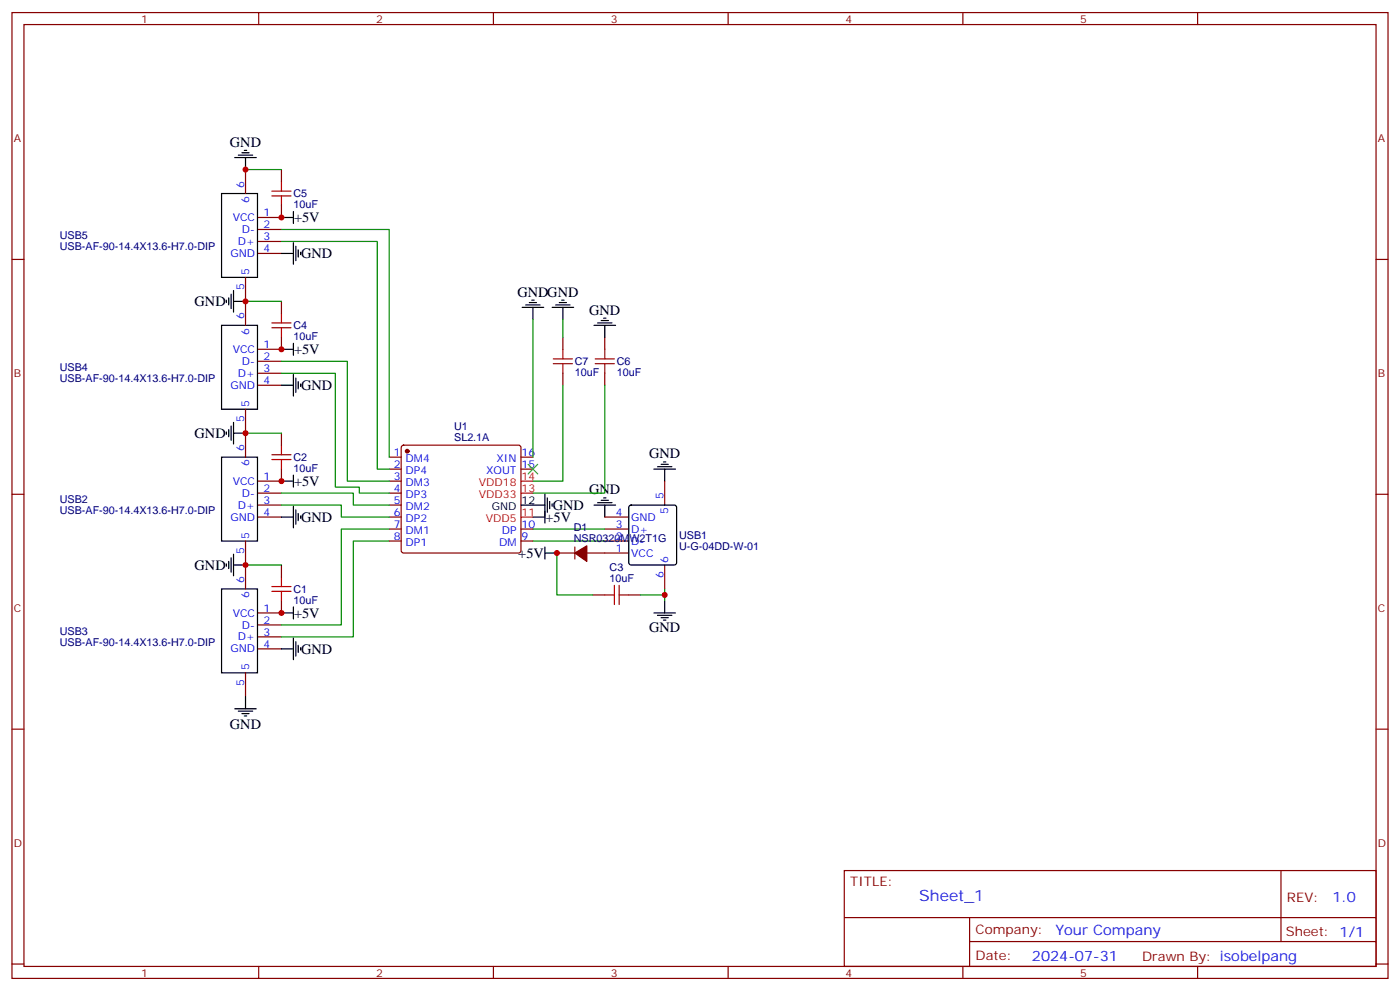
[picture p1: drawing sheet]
<svg xmlns="http://www.w3.org/2000/svg" width="412mm" height="292mm" viewBox="0 0 412 292" stroke-linecap="round" stroke-linejoin="round" font-family="sans-serif">
<g fill="none" stroke="#870000" stroke-width=".35">
<path d="M3.5 3.7h405.4v284.3h-405.4zM7.1 7.2h398.2v277.3h-398.2zM76.2 3.7v3.5M145.3 3.7v3.5M214.5 3.7v3.5M283.6 3.7v3.5M352.8 3.7v3.5M72.3 49.9v7.1M82.9 49.9v3.5M3.5 76.4h3.6M75.8 67.6h7.1M75.8 71.1h7.1"/>
<path d="M75.8 74.6h7.1M82.9 60.5v3.5h-7.1M405.3 76.4h3.6M72.3 81.7v14.1M82.9 88.7v3.6M82.9 99.3v3.5h-7.1M165.8 99.3v3.5M178.2 99.3v3.5M75.8 106.4h7.1M75.8 109.9h7.1M75.8 113.4h7.1M165.8 109.9v3.5"/>
<path d="M178.2 109.9v3.5M72.3 120.5v14.1M82.9 138.1v3.5h-7.1M82.9 127.5v3.6M114.7 134.6h3.5M114.7 138.1h3.5M118.4 131.3l.5-.2h33.9l.5 .2 .2 .5v30.3l-.3 .5-.4 .2h-33.9l-.5-.2-.2-.5v-30.3zM153.5 134.6h3.5M153.5 138.1h3.5M3.5 145.5h3.6M72.3 159.3v14.1M75.8 152.2h7.1"/>
<path d="M75.8 145.2h7.1M75.8 148.7h7.1M114.7 152.2h3.5M114.7 155.8h3.5M114.7 159.3h3.5M114.7 141.6h3.5M114.7 145.2h3.5M114.7 148.7h3.5M153.5 155.8h3.5M153.5 159.3h3.5M178.2 152.2h7M178.2 155.8h7"/>
<path d="M178.2 159.3h7M195.8 141.6v7.1M405.3 145.5h3.6M82.9 176.9v3.5h-7.1M82.9 166.3v3.6M164 162.8h5.3M169.3 161v3.6M172.9 162.8h12.3M174.6 175.2h3.6M185.2 175.2h3.5M195.8 166.3v7.1M72.3 198.1v7"/>
<path d="M75.8 184h7.1M75.8 187.5h7.1M75.8 191h7.1M3.5 214.7h3.6M405.3 214.7h3.6M248.7 256.3h156.6v28.2h-156.6zM377.3 256.3v20.9M248.7 270.1h156.5M285.6 277.2h119.6M285.6 270.1v14.2M3.5 283.8h3.6M76.2 284.5v3.5"/>
<path d="M145.3 284.5v3.5M214.5 284.5v3.5M283.6 284.5v3.5M352.8 284.5v3.5M405.3 283.8h3.6"/>
</g>
<g fill="none" stroke="#000" stroke-width=".35">
<path d="M65.3 57h10.5v24.7h-10.5zM69.1 46.4h6.4M70.2 45.7h4.2M71.3 45h2.1M72 44.3h.7M72.3 46.4v3.5M82.9 74.6h3.5M82.9 64h3.5M86.4 62.3v3.5M86.4 71.4v6.4M87.1 72.5v4.2M87.8 73.6v2.1"/>
<path d="M88.5 74.3v.7M65.3 95.8h10.5v24.7h-10.5zM66.7 88.4v.7M67.4 87.7v2.1M68.1 86.6v4.2M68.8 85.5v6.4M68.8 88.7h3.5M153.8 90.5h6.4M154.9 89.8h4.2M155.9 89.1h2.1M156.6 88.4h.7M157 90.5v3.5"/>
<path d="M162.6 90.5h6.4M163.7 89.8h4.2M164.7 89.1h2.2M165.5 88.4h.7M165.8 90.5v3.5M175 95.8h6.3M176 95.1h4.3M177.1 94.4h2.1M177.8 93.7h.7M178.2 95.8v3.5M82.9 113.4h3.5M82.9 102.8h3.5"/>
<path d="M86.4 101.1v3.5M86.4 110.2v6.4M87.1 111.3v4.2M87.8 112.4v2.1M88.5 113.1v.7M65.3 134.6h10.5v24.7h-10.5zM66.7 127.2v.7M67.4 126.5v2.1M68.1 125.4v4.2M68.8 124.4v6.3M68.8 127.5h3.5M86.4 139.9v3.5"/>
<path d="M192.6 138.1h6.4M193.7 137.4h4.2M194.7 136.7h2.1M195.4 136h.7M195.8 138.1v3.5M82.9 141.6h3.5M82.9 152.2h3.5M86.4 149v6.4M87.1 150.1v4.2M87.8 151.2v2.1M88.5 151.9v.7M153.5 148.7h7"/>
<path d="M157 152.2h3.5M160.5 145.5v8.5M161.2 146.6v4.2M161.9 147.6v2.2M162.6 148.3v.7M175 148.7h6.3M176 148h4.3M177.1 147.3h2.1M177.8 146.6h.7M178.2 148.7v3.5M185.4 148.9l.5-.2h12.7l.5 .2 .2 .5v16.2l-.2 .5-.5 .2h-12.7l-.5-.2-.2-.5v-16.2zM65.3 173.4h10.5v24.7h-10.5z"/>
<path d="M66.7 166v.7M67.4 165.3v2.1M68.1 164.2v4.3M68.8 166.3h3.5M68.8 163.2v6.3M86.4 178.7v3.5M160.5 161v3.6M160.5 162.8h3.5M195.8 176.9v3.5M82.9 180.4h3.5M82.9 191h3.5M86.4 187.9v6.3"/>
<path d="M87.1 188.9v4.2M87.8 190v2.1M88.5 190.7v.7M192.6 180.4h6.4M193.7 181.2h4.2M194.7 181.9h2.1M195.4 182.6h.7M69.1 208.7h6.4M70.2 209.4h4.2M71.3 210.1h2.1M72 210.8h.7M72.3 205.1v3.6"/>
</g>
<g fill="#870000" stroke="#870000" stroke-width=".35">
<path d="M169.3 162.8l3.6-2.1v4.6z"/>
<circle cx="119.9" cy="132.8" r=".53"/>
</g>
<path d="M153.5 152.2h3.5M153.5 145.2h3.5M153.5 141.6h3.5" fill="none" stroke="#f00" stroke-width=".35"/>
<g fill="none" stroke="#008700" stroke-width=".35">
<path d="M72.3 49.9h10.6M82.9 71.1h28.2v67h3.6M82.9 67.6h31.8v67M72.3 88.7h10.6M157 94v40.6M165.8 94v5.3M82.9 109.9h15.9v33.5h7v1.8h8.9M82.9 106.4h19.4v35.2h12.4M165.8 113.4v28.2h-8.8M178.2 113.4v31.8h-21.2M72.3 127.5h10.6M82.9 148.7h17.6v3.5h14.2"/>
<path d="M82.9 145.2h21.2v3.5h10.6M114.7 159.3h-10.6v28.2h-21.2M114.7 155.8h-14.2v28.2h-17.6M157 155.8h21.2M157 159.3h21.2M72.3 166.3h10.6M164 162.8v12.4h10.6M188.7 175.2h7.1M195.8 173.4v3.5"/>
</g>
<g fill="none" stroke="#a10000" stroke-width=".35">
<path d="M80.1 56.3h5.6M80.1 57.7h5.6M82.9 53.4v2.9M82.9 57.7v2.8M80.1 96.5h5.6M80.1 95.1h5.6M82.9 92.3v2.8M82.9 96.5v2.8M163 107.1h5.6M163 105.7h5.6M165.8 102.8v2.9M165.8 107.1v2.8"/>
<path d="M175.3 107.1h5.7M175.3 105.7h5.7M178.2 102.8v2.9M178.2 107.1v2.8M80.1 135.3h5.6M80.1 133.9h5.6M82.9 131.1v2.8M82.9 135.3v2.8M80.1 174.1h5.6M80.1 172.7h5.6M82.9 169.9v2.8M82.9 174.1v2.8"/>
<path d="M178.2 175.2h2.8M181 172.3v5.7M182.4 175.2h2.8M182.4 172.3v5.7"/>
</g>
<path d="M155.6 136.7l2.8 2.8M158.4 136.7l-2.8 2.8" fill="none" stroke="#3c3" stroke-width=".35"/>
<g fill="#c00">
<circle cx="164" cy="162.8" r=".88"/>
<circle cx="195.8" cy="175.2" r=".88"/>
<circle cx="72.3" cy="166.3" r=".88"/>
<circle cx="72.3" cy="127.5" r=".88"/>
<circle cx="82.9" cy="180.4" r=".88"/>
<circle cx="82.9" cy="141.6" r=".88"/>
<circle cx="72.3" cy="88.7" r=".88"/>
<circle cx="72.3" cy="49.9" r=".88"/>
<circle cx="82.9" cy="102.8" r=".88"/>
<circle cx="82.9" cy="64" r=".88"/>
</g>
<text font-size="4.6" fill="#00f" x="270.8" y="265.3">Sheet_1</text>
<g font-size="4.2">
<text x="67.7" y="43.2">GND</text>
<text x="86.6" y="65.4">+5V</text>
<text x="88.7" y="76">GND</text>
<text x="152.4" y="87.3">GNDGND</text>
<text x="57.3" y="90.1">GND</text>
<text x="173.6" y="92.6">GND</text>
<text x="86.6" y="104.2">+5V</text>
<text x="88.7" y="114.8">GND</text>
<text x="57.3" y="128.9">GND</text>
<text x="191.2" y="134.9">GND</text>
<text x="86.6" y="143.1">+5V</text>
<text x="173.6" y="145.5">GND</text>
<text x="88.7" y="153.6">GND</text>
<text x="160.7" y="153.6">+5V</text>
<text x="162.8" y="150.1">GND</text>
<text x="57.3" y="167.7">GND</text>
<text x="152.7" y="164.2">+5V</text>
<text x="86.6" y="181.9">+5V</text>
<text x="191.2" y="186.1">GND</text>
<text x="88.7" y="192.4">GND</text>
<text x="67.7" y="214.7">GND</text>
</g>
<g font-size="4.2" fill="#00f">
<text x="392.5" y="265.6">1.0</text>
<text x="310.9" y="275.1">Your Company</text>
<text x="304" y="282.9">2024-07-31</text>
</g>
<g font-size="3.9" fill="#800">
<text x="250.5" y="260.9">TITLE:</text>
<text x="379.1" y="265.6">REV:</text>
<text x="287.4" y="275.1">Company:</text>
<text x="378.7" y="275.7">Sheet: 1/1</text>
<text x="287.4" y="282.8">Date:</text>
<text x="336.4" y="282.8">Drawn By: isobelpang</text>
</g>
<g font-size="3.2" fill="#800">
<text x="41.6" y="6.7">1</text>
<text x="110.8" y="6.7">2</text>
<text x="179.9" y="6.7">3</text>
<text x="249.1" y="6.7">4</text>
<text x="318.2" y="6.7">5</text>
<text x="4.1" y="41.8">A</text>
<text x="405.9" y="41.8">A</text>
<text x="4.1" y="110.9">B</text>
<text x="405.9" y="110.9">B</text>
<text x="4.1" y="180.1">C</text>
<text x="405.9" y="180.1">C</text>
<text x="4.1" y="249.2">D</text>
<text x="405.9" y="249.2">D</text>
<text x="41.6" y="287.5">1</text>
<text x="110.8" y="287.5">2</text>
<text x="179.9" y="287.5">3</text>
<text x="249.1" y="287.5">4</text>
<text x="318.2" y="287.5">5</text>
</g>
<g font-size="3.2" fill="#00f">
<text x="72" y="55.2" transform="rotate(-90 72 55.2)">6</text>
<text x="73.4" y="59.7" transform="rotate(-90 73.4 59.7)">6</text>
<text x="68.5" y="65.1">VCC</text>
<text x="77.6" y="63.7">1</text>
<text x="71.3" y="68.6">D-</text>
<text x="77.6" y="67.2">2</text>
<text x="77.6" y="70.7">3</text>
<text x="67.9" y="75.7">GND</text>
<text x="70.1" y="72.1">D+</text>
<text x="77.6" y="74.3">4</text>
<text x="73.4" y="81" transform="rotate(-90 73.4 81)">5</text>
<text x="72" y="85.4" transform="rotate(-90 72 85.4)">5</text>
<text x="72" y="94" transform="rotate(-90 72 94)">6</text>
<text x="73.4" y="98.5" transform="rotate(-90 73.4 98.5)">6</text>
<text x="68.5" y="103.9">VCC</text>
<text x="71.3" y="107.4">D-</text>
<text x="77.6" y="102.5">1</text>
<text x="77.6" y="106">2</text>
<text x="70.1" y="110.9">D+</text>
<text x="77.6" y="109.5">3</text>
<text x="77.6" y="113.1">4</text>
<text x="67.9" y="114.5">GND</text>
<text x="73.4" y="119.8" transform="rotate(-90 73.4 119.8)">5</text>
<text x="72" y="124.3" transform="rotate(-90 72 124.3)">5</text>
<text x="72" y="132.8" transform="rotate(-90 72 132.8)">6</text>
<text x="73.4" y="137.3" transform="rotate(-90 73.4 137.3)">6</text>
<text x="116" y="134.2">1</text>
<text x="116" y="137.8">2</text>
<text x="119.5" y="136">DM4</text>
<text x="146.3" y="136">XIN</text>
<text x="153.6" y="137.8">15</text>
<text x="153.6" y="134.2">16</text>
<text x="68.5" y="142.7">VCC</text>
<text x="77.6" y="141.3">1</text>
<text x="116" y="141.3">3</text>
<text x="119.5" y="139.5">DP4</text>
<text x="119.5" y="143.1">DM3</text>
<text x="143.2" y="139.5">XOUT</text>
<text x="70.1" y="149.8">D+</text>
<text x="71.3" y="146.2">D-</text>
<text x="77.6" y="144.8">2</text>
<text x="77.6" y="148.3">3</text>
<text x="116" y="144.8">4</text>
<text x="116" y="148.3">5</text>
<text x="119.5" y="146.6">DP3</text>
<text x="195.4" y="146.9" transform="rotate(-90 195.4 146.9)">5</text>
<text x="67.9" y="153.3">GND</text>
<text x="77.6" y="151.9">4</text>
<text x="116" y="151.9">6</text>
<text x="116" y="155.4">7</text>
<text x="119.5" y="150.1">DM2</text>
<text x="119.5" y="153.6">DP2</text>
<text x="153.6" y="155.4">10</text>
<text x="181.4" y="151.9">4</text>
<text x="181.4" y="155.4">3</text>
<text x="185.9" y="153.3">GND</text>
<text x="196.8" y="151.4" transform="rotate(-90 196.8 151.4)">5</text>
<text x="73.4" y="158.6" transform="rotate(-90 73.4 158.6)">5</text>
<text x="116" y="158.9">8</text>
<text x="119.5" y="157.2">DM1</text>
<text x="119.5" y="160.7">DP1</text>
<text x="147" y="160.7">DM</text>
<text x="147.8" y="157.2">DP</text>
<text x="153.6" y="158.9">9</text>
<text x="181.4" y="158.9">2</text>
<text x="185.9" y="156.8">D+</text>
<text x="185.9" y="160.3">D-</text>
<text x="72" y="163.1" transform="rotate(-90 72 163.1)">5</text>
<text x="181.4" y="162.5">1</text>
<text x="185.9" y="163.9">VCC</text>
<text x="196.8" y="165.6" transform="rotate(-90 196.8 165.6)">6</text>
<text x="72" y="171.6" transform="rotate(-90 72 171.6)">6</text>
<text x="195.4" y="170.1" transform="rotate(-90 195.4 170.1)">6</text>
<text x="73.4" y="176.1" transform="rotate(-90 73.4 176.1)">6</text>
<text x="68.5" y="181.5">VCC</text>
<text x="71.3" y="185">D-</text>
<text x="77.6" y="180.1">1</text>
<text x="77.6" y="183.6">2</text>
<text x="70.1" y="188.6">D+</text>
<text x="77.6" y="187.1">3</text>
<text x="77.6" y="190.7">4</text>
<text x="67.9" y="192.1">GND</text>
<text x="73.4" y="197.4" transform="rotate(-90 73.4 197.4)">5</text>
<text x="72" y="201.9" transform="rotate(-90 72 201.9)">5</text>
</g>
<g font-size="3.2" fill="#000080">
<text x="86.4" y="58.1">C5</text>
<text x="86.4" y="61.3">10uF</text>
<text x="17.6" y="70.5">USB5</text>
<text x="17.6" y="73.6">USB-AF-90-14.4X13.6-H7.0-DIP</text>
<text x="86.4" y="100.1">10uF</text>
<text x="86.4" y="96.9">C4</text>
<text x="169.3" y="107.5">C7</text>
<text x="181.7" y="107.5">C6</text>
<text x="17.6" y="112.4">USB-AF-90-14.4X13.6-H7.0-DIP</text>
<text x="17.6" y="109.3">USB4</text>
<text x="169.3" y="110.7">10uF</text>
<text x="181.7" y="110.7">10uF</text>
<text x="133.8" y="129.9">SL2.1A</text>
<text x="133.8" y="126.7">U1</text>
<text x="86.4" y="135.7">C2</text>
<text x="86.4" y="138.9">10uF</text>
<text x="17.6" y="148.1">USB2</text>
<text x="17.6" y="151.3">USB-AF-90-14.4X13.6-H7.0-DIP</text>
<text x="169" y="159.6">NSR0320MW2T1G</text>
<text x="169" y="156.5">D1</text>
<text x="200" y="161.8">U-G-04DD-W-01</text>
<text x="200" y="158.7">USB1</text>
<text x="179.6" y="171.3">10uF</text>
<text x="179.6" y="168.1">C3</text>
<text x="86.4" y="177.7">10uF</text>
<text x="86.4" y="174.5">C1</text>
<text x="17.6" y="190.1">USB-AF-90-14.4X13.6-H7.0-DIP</text>
<text x="17.6" y="186.9">USB3</text>
</g>
<g font-size="3.2" fill="#f00">
<text x="141.1" y="143.1">VDD18</text>
<text x="153.6" y="141.3">14</text>
<text x="141.1" y="146.6">VDD33</text>
<text x="153.6" y="144.8">13</text>
<text x="143.1" y="153.6">VDD5</text>
<text x="153.6" y="151.9">11</text>
</g>
<g font-size="3.2">
<text x="153.6" y="148.3">12</text>
<text x="144.9" y="150.1">GND</text>
</g>
</svg>
